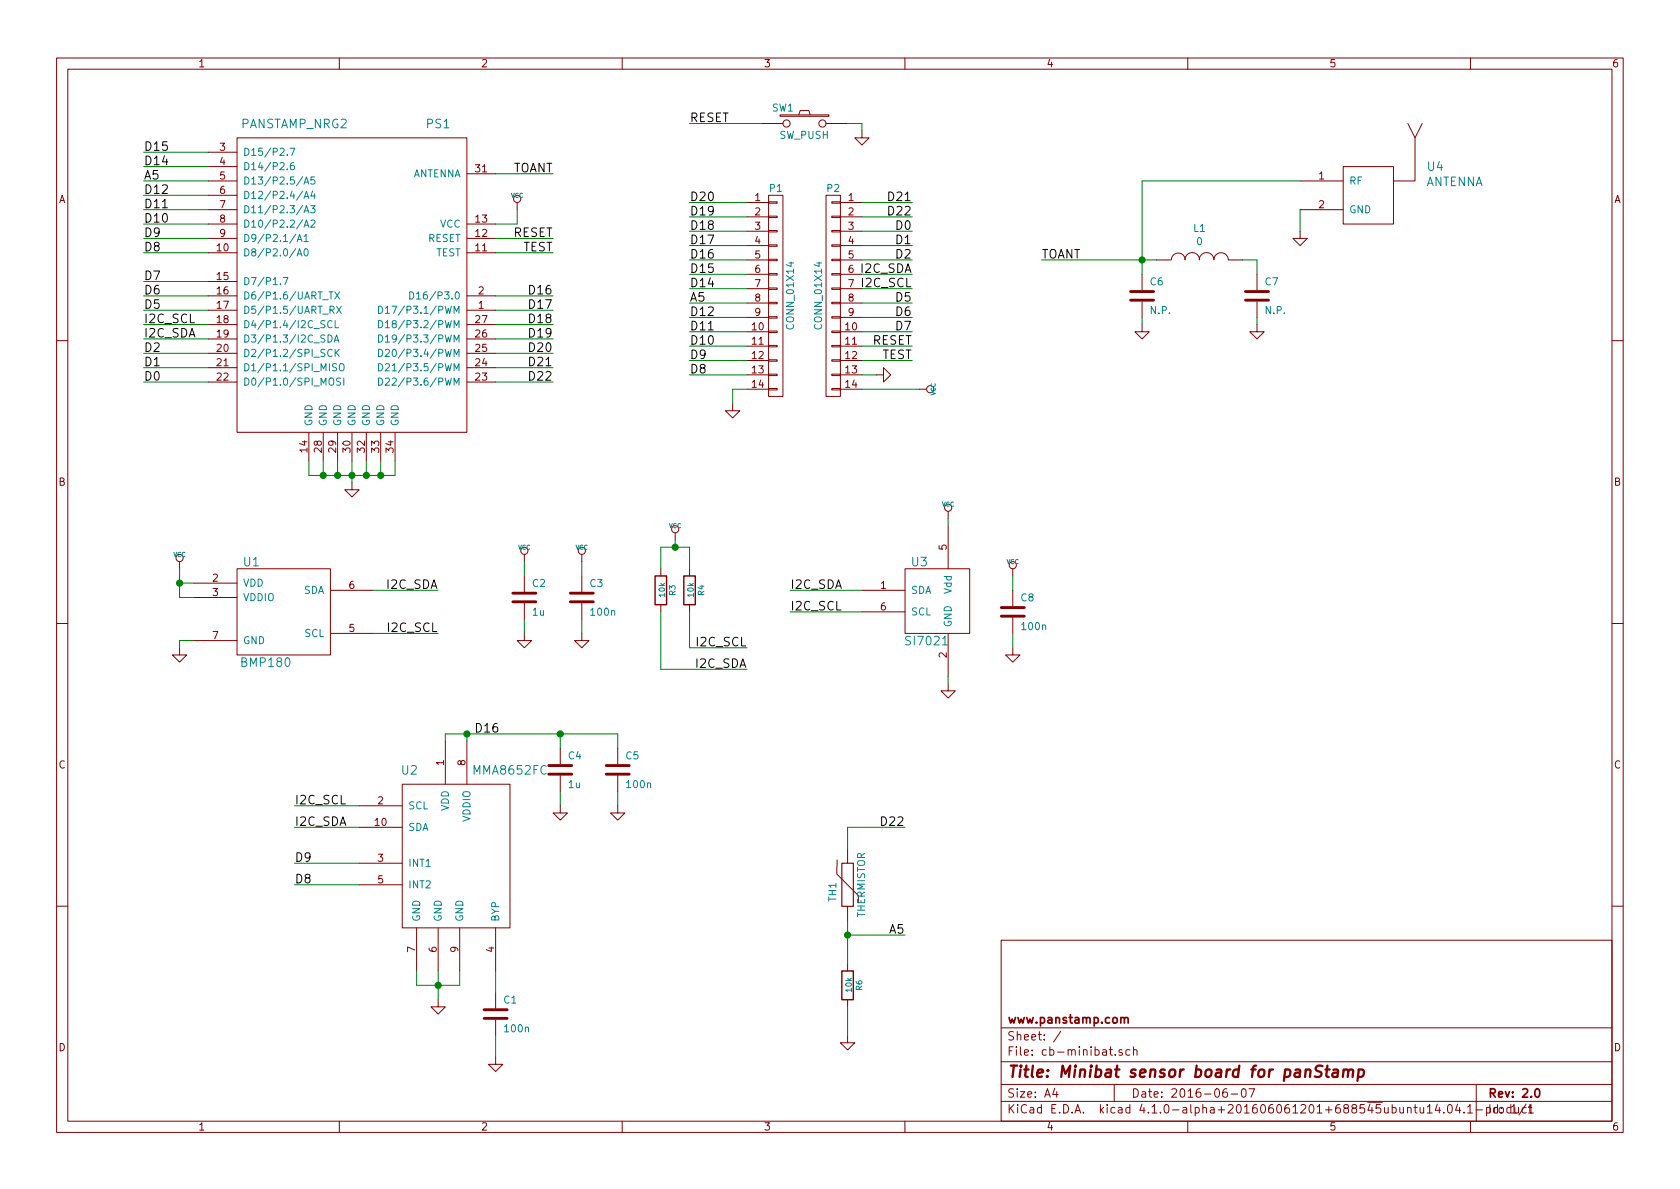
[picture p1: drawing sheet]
EESchema Schematic File Version 2
LIBS:cb-minibat-rescue
LIBS:power
LIBS:device
LIBS:transistors
LIBS:conn
LIBS:linear
LIBS:regul
LIBS:74xx
LIBS:cmos4000
LIBS:adc-dac
LIBS:memory
LIBS:xilinx
LIBS:microcontrollers
LIBS:dsp
LIBS:microchip
LIBS:analog_switches
LIBS:motorola
LIBS:texas
LIBS:intel
LIBS:audio
LIBS:interface
LIBS:digital-audio
LIBS:philips
LIBS:display
LIBS:cypress
LIBS:siliconi
LIBS:opto
LIBS:atmel
LIBS:contrib
LIBS:valves
LIBS:atmega8
LIBS:atmel89cxxxx
LIBS:atmel-1
LIBS:atmel-2005
LIBS:avr
LIBS:avr-1
LIBS:avr-2
LIBS:avr-3
LIBS:avr-4
LIBS:hopf
LIBS:rfm-ash
LIBS:mycomponents
LIBS:cb-minibat-cache
EELAYER 25 0
EELAYER END
$Descr A4 11693 8268
encoding utf-8
Sheet 1 1
Title "Minibat sensor board for panStamp"
Date "2016-06-07"
Rev "2.0"
Comp "www.panstamp.com"
Comment1 ""
Comment2 ""
Comment3 ""
Comment4 ""
$EndDescr
$Comp
L CONN_01X14 P1
U 1 1
P 5400 2050
F 0 "P1" H 5400 2800 50  0000 C CNN
F 1 "CONN_01X14" V 5500 2050 50  0000 C CNN
F 2 "Pin_Headers:Pin_Header_Straight_1x12" H 5400 2050 60  0001 C CNN
F 3 "" H 5400 2050 60  0000 C CNN
	1    5400 2050
	1    0    0    -1  
$EndComp
$Comp
L CONN_01X14 P2
U 1 1
P 5800 2050
F 0 "P2" H 5800 2800 50  0000 C CNN
F 1 "CONN_01X14" V 5900 2050 50  0000 C CNN
F 2 "Pin_Headers:Pin_Header_Straight_1x12" H 5800 2050 60  0001 C CNN
F 3 "" H 5800 2050 60  0000 C CNN
	1    5800 2050
	-1   0    0    -1  
$EndComp
Text Label 4800 1700 0    60   ~ 0
D17
Text Label 4800 1800 0    60   ~ 0
D16
Text Label 4800 1900 0    60   ~ 0
D15
Text Label 4800 2000 0    60   ~ 0
D14
Text Label 4800 2100 0    60   ~ 0
A5
Text Label 4800 2200 0    60   ~ 0
D12
Text Label 4800 2300 0    60   ~ 0
D11
Text Label 4800 2400 0    60   ~ 0
D10
Text Label 4800 2500 0    60   ~ 0
D9
Text Label 4800 2600 0    60   ~ 0
D8
Text Label 6350 2500 2    60   ~ 0
TEST
Text Label 6350 2400 2    60   ~ 0
RESET
$Comp
L VCC #PWR01
U 1 1
P 6400 2700
F 0 "#PWR01" H 6400 2800 30  0001 C CNN
F 1 "VCC" H 6400 2800 30  0000 C CNN
F 2 "" H 6400 2700 60  0001 C CNN
F 3 "" H 6400 2700 60  0001 C CNN
	1    6400 2700
	0    1    1    0   
$EndComp
Text Label 4800 1600 0    60   ~ 0
D18
Text Label 4800 1500 0    60   ~ 0
D19
Text Label 4800 1400 0    60   ~ 0
D20
Text Label 6350 1400 2    60   ~ 0
D21
Text Label 6350 1500 2    60   ~ 0
D22
Text Label 6350 1600 2    60   ~ 0
D0
Text Label 6350 1700 2    60   ~ 0
D1
Text Label 6350 1800 2    60   ~ 0
D2
Text Label 6350 2100 2    60   ~ 0
D5
Text Label 6350 2200 2    60   ~ 0
D6
$Comp
L GND #PWR02
U 1 1
P 5100 2800
F 0 "#PWR02" H 5100 2800 30  0001 C CNN
F 1 "GND" H 5100 2730 30  0001 C CNN
F 2 "" H 5100 2800 60  0001 C CNN
F 3 "" H 5100 2800 60  0001 C CNN
	1    5100 2800
	1    0    0    -1  
$EndComp
$Comp
L PANSTAMP_NRG2-RESCUE-cb-minibat PS1
U 1 1
P 2450 1950
F 0 "PS1" H 3050 3050 60  0000 C CNN
F 1 "PANSTAMP_NRG2" H 2050 3050 60  0000 C CNN
F 2 "mysmd:PANSTAMP_2" H 2500 2350 60  0001 C CNN
F 3 "" H 2500 2350 60  0000 C CNN
	1    2450 1950
	1    0    0    -1  
$EndComp
$Comp
L VCC #PWR03
U 1 1
P 3600 1450
F 0 "#PWR03" H 3600 1550 30  0001 C CNN
F 1 "VCC" H 3600 1550 30  0000 C CNN
F 2 "" H 3600 1450 60  0001 C CNN
F 3 "" H 3600 1450 60  0001 C CNN
	1    3600 1450
	1    0    0    -1  
$EndComp
$Comp
L GND #PWR04
U 1 1
P 2450 3350
F 0 "#PWR04" H 2450 3350 30  0001 C CNN
F 1 "GND" H 2450 3280 30  0001 C CNN
F 2 "" H 2450 3350 60  0001 C CNN
F 3 "" H 2450 3350 60  0001 C CNN
	1    2450 3350
	1    0    0    -1  
$EndComp
Text Label 3850 1650 2    60   ~ 0
RESET
Text Label 3850 1750 2    60   ~ 0
TEST
Text Label 3850 2050 2    60   ~ 0
D16
Text Label 3850 2150 2    60   ~ 0
D17
Text Label 3850 2250 2    60   ~ 0
D18
Text Label 3850 2350 2    60   ~ 0
D19
Text Label 3850 2450 2    60   ~ 0
D20
Text Label 3850 2550 2    60   ~ 0
D21
Text Label 3850 2650 2    60   ~ 0
D22
Text Label 1000 1050 0    60   ~ 0
D15
Text Label 1000 1150 0    60   ~ 0
D14
Text Label 1000 1250 0    60   ~ 0
A5
Text Label 1000 1350 0    60   ~ 0
D12
Text Label 1000 1450 0    60   ~ 0
D11
Text Label 1000 1550 0    60   ~ 0
D10
Text Label 1000 1650 0    60   ~ 0
D9
Text Label 1000 1750 0    60   ~ 0
D8
Text Label 1000 2050 0    60   ~ 0
D6
Text Label 1000 2150 0    60   ~ 0
D5
Text Label 1000 2350 0    60   ~ 0
I2C_SDA
Text Label 1000 2450 0    60   ~ 0
D2
Text Label 1000 2550 0    60   ~ 0
D1
Text Label 1000 2650 0    60   ~ 0
D0
$Comp
L THERMISTOR TH1
U 1 1
P 5900 6150
F 0 "TH1" V 6000 6200 50  0000 C CNN
F 1 "THERMISTOR" V 5800 6150 50  0000 C CNN
F 2 "mysmd:SM0603S" H 5900 6150 60  0001 C CNN
F 3 "" H 5900 6150 60  0000 C CNN
	1    5900 6150
	-1   0    0    1   
$EndComp
$Comp
L R R6
U 1 1
P 5900 6850
F 0 "R6" V 5980 6850 40  0000 C CNN
F 1 "10k" V 5907 6851 40  0000 C CNN
F 2 "mysmd:SM0603S" V 5830 6850 30  0001 C CNN
F 3 "" H 5900 6850 30  0001 C CNN
	1    5900 6850
	1    0    0    -1  
$EndComp
$Comp
L GND #PWR05
U 1 1
P 5900 7200
F 0 "#PWR05" H 5900 7200 30  0001 C CNN
F 1 "GND" H 5900 7130 30  0001 C CNN
F 2 "" H 5900 7200 60  0001 C CNN
F 3 "" H 5900 7200 60  0001 C CNN
	1    5900 7200
	1    0    0    -1  
$EndComp
$Comp
L C C2
U 1 1
P 3650 4150
F 0 "C2" H 3700 4250 50  0000 L CNN
F 1 "1u" H 3700 4050 50  0000 L CNN
F 2 "mysmd:SM0603S" H 3650 4150 60  0001 C CNN
F 3 "" H 3650 4150 60  0001 C CNN
	1    3650 4150
	1    0    0    -1  
$EndComp
$Comp
L GND #PWR06
U 1 1
P 3650 4400
F 0 "#PWR06" H 3650 4400 30  0001 C CNN
F 1 "GND" H 3650 4330 30  0001 C CNN
F 2 "" H 3650 4400 60  0001 C CNN
F 3 "" H 3650 4400 60  0001 C CNN
	1    3650 4400
	1    0    0    -1  
$EndComp
$Comp
L C C3
U 1 1
P 4050 4150
F 0 "C3" H 4100 4250 50  0000 L CNN
F 1 "100n" H 4100 4050 50  0000 L CNN
F 2 "mysmd:SM0603S" H 4050 4150 60  0001 C CNN
F 3 "" H 4050 4150 60  0001 C CNN
	1    4050 4150
	1    0    0    -1  
$EndComp
$Comp
L GND #PWR07
U 1 1
P 4050 4400
F 0 "#PWR07" H 4050 4400 30  0001 C CNN
F 1 "GND" H 4050 4330 30  0001 C CNN
F 2 "" H 4050 4400 60  0001 C CNN
F 3 "" H 4050 4400 60  0001 C CNN
	1    4050 4400
	1    0    0    -1  
$EndComp
$Comp
L R R3
U 1 1
P 4600 4100
F 0 "R3" V 4680 4100 40  0000 C CNN
F 1 "10k" V 4607 4101 40  0000 C CNN
F 2 "mysmd:SM0603S" V 4530 4100 30  0001 C CNN
F 3 "" H 4600 4100 30  0001 C CNN
	1    4600 4100
	1    0    0    -1  
$EndComp
$Comp
L R R4
U 1 1
P 4800 4100
F 0 "R4" V 4880 4100 40  0000 C CNN
F 1 "10k" V 4807 4101 40  0000 C CNN
F 2 "mysmd:SM0603S" V 4730 4100 30  0001 C CNN
F 3 "" H 4800 4100 30  0001 C CNN
	1    4800 4100
	1    0    0    -1  
$EndComp
Text Label 5200 4650 2    60   ~ 0
I2C_SDA
Text Label 5200 4500 2    60   ~ 0
I2C_SCL
$Comp
L C C8
U 1 1
P 7050 4250
F 0 "C8" H 7100 4350 50  0000 L CNN
F 1 "100n" H 7100 4150 50  0000 L CNN
F 2 "mysmd:SM0603S" H 7050 4250 60  0001 C CNN
F 3 "" H 7050 4250 60  0001 C CNN
	1    7050 4250
	1    0    0    -1  
$EndComp
$Comp
L GND #PWR08
U 1 1
P 7050 4500
F 0 "#PWR08" H 7050 4500 30  0001 C CNN
F 1 "GND" H 7050 4430 30  0001 C CNN
F 2 "" H 7050 4500 60  0001 C CNN
F 3 "" H 7050 4500 60  0001 C CNN
	1    7050 4500
	1    0    0    -1  
$EndComp
$Comp
L VCC #PWR09
U 1 1
P 3650 3900
F 0 "#PWR09" H 3650 4000 30  0001 C CNN
F 1 "VCC" H 3650 4000 30  0000 C CNN
F 2 "" H 3650 3900 60  0001 C CNN
F 3 "" H 3650 3900 60  0001 C CNN
	1    3650 3900
	1    0    0    -1  
$EndComp
$Comp
L VCC #PWR010
U 1 1
P 4050 3900
F 0 "#PWR010" H 4050 4000 30  0001 C CNN
F 1 "VCC" H 4050 4000 30  0000 C CNN
F 2 "" H 4050 3900 60  0001 C CNN
F 3 "" H 4050 3900 60  0001 C CNN
	1    4050 3900
	1    0    0    -1  
$EndComp
$Comp
L VCC #PWR011
U 1 1
P 4700 3750
F 0 "#PWR011" H 4700 3850 30  0001 C CNN
F 1 "VCC" H 4700 3850 30  0000 C CNN
F 2 "" H 4700 3750 60  0001 C CNN
F 3 "" H 4700 3750 60  0001 C CNN
	1    4700 3750
	1    0    0    -1  
$EndComp
$Comp
L VCC #PWR012
U 1 1
P 7050 4000
F 0 "#PWR012" H 7050 4100 30  0001 C CNN
F 1 "VCC" H 7050 4100 30  0000 C CNN
F 2 "" H 7050 4000 60  0001 C CNN
F 3 "" H 7050 4000 60  0001 C CNN
	1    7050 4000
	1    0    0    -1  
$EndComp
$Comp
L SI7021 U3
U 1 1
P 6550 4200
F 0 "U3" H 6400 4500 60  0000 C CNN
F 1 "SI7021" H 6450 3950 60  0000 C CNN
F 2 "mysmd:DFN-6" H 6600 4150 60  0001 C CNN
F 3 "" H 6600 4150 60  0000 C CNN
	1    6550 4200
	1    0    0    -1  
$EndComp
Text Label 5500 4250 0    60   ~ 0
I2C_SCL
Text Label 5500 4100 0    60   ~ 0
I2C_SDA
$Comp
L VCC #PWR013
U 1 1
P 6600 3600
F 0 "#PWR013" H 6600 3700 30  0001 C CNN
F 1 "VCC" H 6600 3700 30  0000 C CNN
F 2 "" H 6600 3600 60  0001 C CNN
F 3 "" H 6600 3600 60  0001 C CNN
	1    6600 3600
	1    0    0    -1  
$EndComp
$Comp
L GND #PWR014
U 1 1
P 6600 4750
F 0 "#PWR014" H 6600 4750 30  0001 C CNN
F 1 "GND" H 6600 4680 30  0001 C CNN
F 2 "" H 6600 4750 60  0001 C CNN
F 3 "" H 6600 4750 60  0001 C CNN
	1    6600 4750
	1    0    0    -1  
$EndComp
Text Label 6300 6500 2    60   ~ 0
A5
Text Label 6300 5750 2    60   ~ 0
D22
$Comp
L BMP180 U1
U 1 1
P 1950 4250
F 0 "U1" H 1750 4600 60  0000 C CNN
F 1 "BMP180" H 1850 3900 60  0000 C CNN
F 2 "mysmd:BMP180" H 1950 4250 60  0001 C CNN
F 3 "" H 1950 4250 60  0000 C CNN
	1    1950 4250
	1    0    0    -1  
$EndComp
$Comp
L VCC #PWR015
U 1 1
P 1250 3950
F 0 "#PWR015" H 1250 4050 30  0001 C CNN
F 1 "VCC" H 1250 4050 30  0000 C CNN
F 2 "" H 1250 3950 60  0001 C CNN
F 3 "" H 1250 3950 60  0001 C CNN
	1    1250 3950
	1    0    0    -1  
$EndComp
$Comp
L GND #PWR016
U 1 1
P 1250 4500
F 0 "#PWR016" H 1250 4500 30  0001 C CNN
F 1 "GND" H 1250 4430 30  0001 C CNN
F 2 "" H 1250 4500 60  0001 C CNN
F 3 "" H 1250 4500 60  0001 C CNN
	1    1250 4500
	1    0    0    -1  
$EndComp
Text Label 3050 4400 2    60   ~ 0
I2C_SCL
Text Label 3050 4100 2    60   ~ 0
I2C_SDA
Text Label 1000 1950 0    60   ~ 0
D7
Text Label 6350 2300 2    60   ~ 0
D7
Text Label 1000 2250 0    60   ~ 0
I2C_SCL
Text Label 6350 1900 2    60   ~ 0
I2C_SDA
Text Label 6350 2000 2    60   ~ 0
I2C_SCL
$Comp
L GND #PWR017
U 1 1
P 6100 2600
F 0 "#PWR017" H 6100 2600 30  0001 C CNN
F 1 "GND" H 6100 2530 30  0001 C CNN
F 2 "" H 6100 2600 60  0001 C CNN
F 3 "" H 6100 2600 60  0001 C CNN
	1    6100 2600
	0    -1   -1   0   
$EndComp
Text Label 3850 1200 2    60   ~ 0
TOANT
Text Label 7250 1800 0    60   ~ 0
TOANT
$Comp
L SW_PUSH SW1
U 1 1
P 5600 850
F 0 "SW1" H 5750 960 50  0000 C CNN
F 1 "SW_PUSH" H 5600 770 50  0000 C CNN
F 2 "mysmd:switch-tact-noah" H 5600 850 60  0001 C CNN
F 3 "" H 5600 850 60  0000 C CNN
	1    5600 850 
	-1   0    0    -1  
$EndComp
$Comp
L GND #PWR018
U 1 1
P 6000 900
F 0 "#PWR018" H 6000 900 30  0001 C CNN
F 1 "GND" H 6000 830 30  0001 C CNN
F 2 "" H 6000 900 60  0001 C CNN
F 3 "" H 6000 900 60  0001 C CNN
	1    6000 900 
	1    0    0    -1  
$EndComp
Text Label 4800 850  0    60   ~ 0
RESET
$Comp
L MMA8652FC U2
U 1 1
P 3200 5950
F 0 "U2" H 2850 6550 60  0000 C CNN
F 1 "MMA8652FC" H 3550 6550 60  0000 C CNN
F 2 "mysmd:DFN-10" H 3350 6250 60  0001 C CNN
F 3 "" H 3350 6250 60  0000 C CNN
	1    3200 5950
	1    0    0    -1  
$EndComp
$Comp
L GND #PWR019
U 1 1
P 3050 6950
F 0 "#PWR019" H 3050 6950 30  0001 C CNN
F 1 "GND" H 3050 6880 30  0001 C CNN
F 2 "" H 3050 6950 60  0001 C CNN
F 3 "" H 3050 6950 60  0001 C CNN
	1    3050 6950
	1    0    0    -1  
$EndComp
$Comp
L C C1
U 1 1
P 3450 7050
F 0 "C1" H 3500 7150 50  0000 L CNN
F 1 "100n" H 3500 6950 50  0000 L CNN
F 2 "mysmd:SM0603S" H 3450 7050 60  0001 C CNN
F 3 "" H 3450 7050 60  0001 C CNN
	1    3450 7050
	1    0    0    -1  
$EndComp
$Comp
L GND #PWR020
U 1 1
P 3450 7350
F 0 "#PWR020" H 3450 7350 30  0001 C CNN
F 1 "GND" H 3450 7280 30  0001 C CNN
F 2 "" H 3450 7350 60  0001 C CNN
F 3 "" H 3450 7350 60  0001 C CNN
	1    3450 7350
	1    0    0    -1  
$EndComp
Text Label 2050 5600 0    60   ~ 0
I2C_SCL
Text Label 2050 5750 0    60   ~ 0
I2C_SDA
Text Label 2050 6000 0    60   ~ 0
D9
Text Label 2050 6150 0    60   ~ 0
D8
$Comp
L INDUCTOR L1
U 1 1
P 8350 1800
F 0 "L1" V 8567 1800 50  0000 C CNN
F 1 "0" V 8475 1800 50  0000 C CNN
F 2 "mysmd:SM0603S" H 8350 1800 50  0001 C CNN
F 3 "" H 8350 1800 50  0000 C CNN
	1    8350 1800
	0    -1   -1   0   
$EndComp
$Comp
L C C6
U 1 1
P 7950 2050
F 0 "C6" H 8000 2150 50  0000 L CNN
F 1 "N.P." H 8000 1950 50  0000 L CNN
F 2 "mysmd:SM0603S" H 7950 2050 60  0001 C CNN
F 3 "" H 7950 2050 60  0001 C CNN
	1    7950 2050
	1    0    0    -1  
$EndComp
$Comp
L C C7
U 1 1
P 8750 2050
F 0 "C7" H 8800 2150 50  0000 L CNN
F 1 "N.P." H 8800 1950 50  0000 L CNN
F 2 "mysmd:SM0603S" H 8750 2050 60  0001 C CNN
F 3 "" H 8750 2050 60  0001 C CNN
	1    8750 2050
	1    0    0    -1  
$EndComp
$Comp
L GND #PWR021
U 1 1
P 7950 2250
F 0 "#PWR021" H 7950 2250 30  0001 C CNN
F 1 "GND" H 7950 2180 30  0001 C CNN
F 2 "" H 7950 2250 60  0001 C CNN
F 3 "" H 7950 2250 60  0001 C CNN
	1    7950 2250
	1    0    0    -1  
$EndComp
$Comp
L GND #PWR022
U 1 1
P 8750 2250
F 0 "#PWR022" H 8750 2250 30  0001 C CNN
F 1 "GND" H 8750 2180 30  0001 C CNN
F 2 "" H 8750 2250 60  0001 C CNN
F 3 "" H 8750 2250 60  0001 C CNN
	1    8750 2250
	1    0    0    -1  
$EndComp
$Comp
L ANTENNA U4
U 1 1
P 9500 1350
F 0 "U4" H 9928 1553 60  0000 L CNN
F 1 "ANTENNA" H 9928 1447 60  0000 L CNN
F 2 "myconnectors:U.FL_CONN" H 9928 1394 60  0001 L CNN
F 3 "" H 9500 1350 60  0000 C CNN
	1    9500 1350
	1    0    0    -1  
$EndComp
$Comp
L GND #PWR023
U 1 1
P 9050 1600
F 0 "#PWR023" H 9050 1600 30  0001 C CNN
F 1 "GND" H 9050 1530 30  0001 C CNN
F 2 "" H 9050 1600 60  0001 C CNN
F 3 "" H 9050 1600 60  0001 C CNN
	1    9050 1600
	1    0    0    -1  
$EndComp
Wire Wire Line
	5200 1700 4800 1700
Wire Wire Line
	5200 1800 4800 1800
Wire Wire Line
	5200 1900 4800 1900
Wire Wire Line
	5200 2000 4800 2000
Wire Wire Line
	5200 2100 4800 2100
Wire Wire Line
	5200 2200 4800 2200
Wire Wire Line
	5200 2300 4800 2300
Wire Wire Line
	5200 2400 4800 2400
Wire Wire Line
	5200 2500 4800 2500
Wire Wire Line
	5200 2600 4800 2600
Wire Wire Line
	6000 1400 6350 1400
Wire Wire Line
	6000 1500 6350 1500
Wire Wire Line
	6000 1600 6350 1600
Wire Wire Line
	6000 1700 6350 1700
Wire Wire Line
	6000 1800 6350 1800
Wire Wire Line
	6000 1900 6350 1900
Wire Wire Line
	6000 2000 6350 2000
Wire Wire Line
	6000 2100 6350 2100
Wire Wire Line
	6000 2200 6350 2200
Wire Wire Line
	6000 2300 6350 2300
Wire Wire Line
	6000 2500 6350 2500
Wire Wire Line
	6000 2400 6350 2400
Wire Wire Line
	6000 2700 6400 2700
Wire Wire Line
	5200 2700 5100 2700
Wire Wire Line
	5100 2700 5100 2800
Wire Wire Line
	5200 1600 4800 1600
Wire Wire Line
	5200 1500 4800 1500
Wire Wire Line
	5200 1400 4800 1400
Wire Wire Line
	3450 1550 3600 1550
Wire Wire Line
	3600 1550 3600 1450
Wire Wire Line
	2150 3200 2150 3300
Wire Wire Line
	2150 3300 2750 3300
Wire Wire Line
	2750 3300 2750 3200
Wire Wire Line
	2450 3200 2450 3350
Connection ~ 2450 3300
Wire Wire Line
	2350 3200 2350 3300
Connection ~ 2350 3300
Wire Wire Line
	2250 3200 2250 3300
Connection ~ 2250 3300
Wire Wire Line
	2550 3200 2550 3300
Connection ~ 2550 3300
Wire Wire Line
	2650 3200 2650 3300
Connection ~ 2650 3300
Wire Wire Line
	3450 1650 3850 1650
Wire Wire Line
	3450 1750 3850 1750
Wire Wire Line
	3450 2050 3850 2050
Wire Wire Line
	3450 2150 3850 2150
Wire Wire Line
	3450 2250 3850 2250
Wire Wire Line
	3450 2350 3850 2350
Wire Wire Line
	3450 2450 3850 2450
Wire Wire Line
	3450 2550 3850 2550
Wire Wire Line
	3450 2650 3850 2650
Wire Wire Line
	1450 1050 1000 1050
Wire Wire Line
	1450 1150 1000 1150
Wire Wire Line
	1450 1250 1000 1250
Wire Wire Line
	1450 1350 1000 1350
Wire Wire Line
	1450 1450 1000 1450
Wire Wire Line
	1450 1550 1000 1550
Wire Wire Line
	1450 1650 1000 1650
Wire Wire Line
	1450 1750 1000 1750
Wire Wire Line
	1450 1950 1000 1950
Wire Wire Line
	1450 2050 1000 2050
Wire Wire Line
	1450 2150 1000 2150
Wire Wire Line
	1450 2250 1000 2250
Wire Wire Line
	1450 2350 1000 2350
Wire Wire Line
	1450 2450 1000 2450
Wire Wire Line
	1450 2550 1000 2550
Wire Wire Line
	1450 2650 1000 2650
Wire Wire Line
	6000 2600 6100 2600
Wire Wire Line
	5900 6400 5900 6700
Wire Wire Line
	5900 7000 5900 7200
Wire Wire Line
	5900 5900 5900 5750
Wire Wire Line
	5900 5750 6300 5750
Wire Wire Line
	5900 6500 6300 6500
Connection ~ 5900 6500
Wire Wire Line
	3650 4300 3650 4400
Wire Wire Line
	3650 3900 3650 4000
Wire Wire Line
	4050 4300 4050 4400
Wire Wire Line
	4050 3900 4050 4000
Wire Wire Line
	4800 4250 4800 4500
Wire Wire Line
	4600 4250 4600 4650
Wire Wire Line
	4600 3800 4600 3950
Wire Wire Line
	4600 3800 4800 3800
Wire Wire Line
	4800 3800 4800 3950
Wire Wire Line
	4700 3750 4700 3800
Connection ~ 4700 3800
Wire Wire Line
	4800 4500 5200 4500
Wire Wire Line
	4600 4650 5200 4650
Wire Wire Line
	7050 4400 7050 4500
Wire Wire Line
	7050 4000 7050 4100
Wire Wire Line
	6000 4100 5500 4100
Wire Wire Line
	6000 4250 5500 4250
Wire Wire Line
	6600 3650 6600 3600
Wire Wire Line
	6600 4700 6600 4750
Wire Wire Line
	1350 4150 1250 4150
Wire Wire Line
	1250 4150 1250 3950
Wire Wire Line
	1350 4050 1250 4050
Connection ~ 1250 4050
Wire Wire Line
	1350 4450 1250 4450
Wire Wire Line
	1250 4450 1250 4500
Wire Wire Line
	2600 4100 3050 4100
Wire Wire Line
	2600 4400 3050 4400
Wire Wire Line
	3450 1200 3850 1200
Wire Wire Line
	5900 850  6000 850 
Wire Wire Line
	6000 850  6000 900 
Wire Wire Line
	5300 850  4800 850 
Wire Wire Line
	2900 6750 2900 6850
Wire Wire Line
	2900 6850 3200 6850
Wire Wire Line
	3200 6850 3200 6750
Wire Wire Line
	3050 6750 3050 6950
Connection ~ 3050 6850
Wire Wire Line
	3450 6750 3450 6900
Wire Wire Line
	3450 7200 3450 7350
Wire Wire Line
	3250 5100 3250 5150
Wire Wire Line
	2500 5600 2050 5600
Wire Wire Line
	2500 5750 2050 5750
Wire Wire Line
	2500 6000 2050 6000
Wire Wire Line
	2500 6150 2050 6150
Wire Wire Line
	3100 5100 3100 5150
Wire Wire Line
	8050 1800 7250 1800
Wire Wire Line
	7950 1250 7950 1900
Connection ~ 7950 1800
Wire Wire Line
	8750 1800 8750 1900
Wire Wire Line
	7950 2250 7950 2200
Wire Wire Line
	8750 2250 8750 2200
Wire Wire Line
	9050 1450 9050 1600
Connection ~ 3250 5100
Text Label 3300 5100 0    60   ~ 0
D16
Connection ~ 3900 5100
Wire Wire Line
	4300 5100 4300 5200
Wire Wire Line
	4300 5500 4300 5600
Wire Wire Line
	3900 5500 3900 5600
$Comp
L GND #PWR024
U 1 1
P 4300 5600
F 0 "#PWR024" H 4300 5600 30  0001 C CNN
F 1 "GND" H 4300 5530 30  0001 C CNN
F 2 "" H 4300 5600 60  0001 C CNN
F 3 "" H 4300 5600 60  0001 C CNN
	1    4300 5600
	1    0    0    -1  
$EndComp
$Comp
L C C5
U 1 1
P 4300 5350
F 0 "C5" H 4350 5450 50  0000 L CNN
F 1 "100n" H 4350 5250 50  0000 L CNN
F 2 "mysmd:SM0603S" H 4300 5350 60  0001 C CNN
F 3 "" H 4300 5350 60  0001 C CNN
	1    4300 5350
	1    0    0    -1  
$EndComp
$Comp
L GND #PWR025
U 1 1
P 3900 5600
F 0 "#PWR025" H 3900 5600 30  0001 C CNN
F 1 "GND" H 3900 5530 30  0001 C CNN
F 2 "" H 3900 5600 60  0001 C CNN
F 3 "" H 3900 5600 60  0001 C CNN
	1    3900 5600
	1    0    0    -1  
$EndComp
$Comp
L C C4
U 1 1
P 3900 5350
F 0 "C4" H 3950 5450 50  0000 L CNN
F 1 "1u" H 3950 5250 50  0000 L CNN
F 2 "mysmd:SM0603S" H 3900 5350 60  0001 C CNN
F 3 "" H 3900 5350 60  0001 C CNN
	1    3900 5350
	1    0    0    -1  
$EndComp
Wire Wire Line
	3900 5100 3900 5200
Wire Wire Line
	3100 5100 4300 5100
Wire Wire Line
	8750 1800 8650 1800
Wire Wire Line
	7950 1250 9050 1250
$EndSCHEMATC
